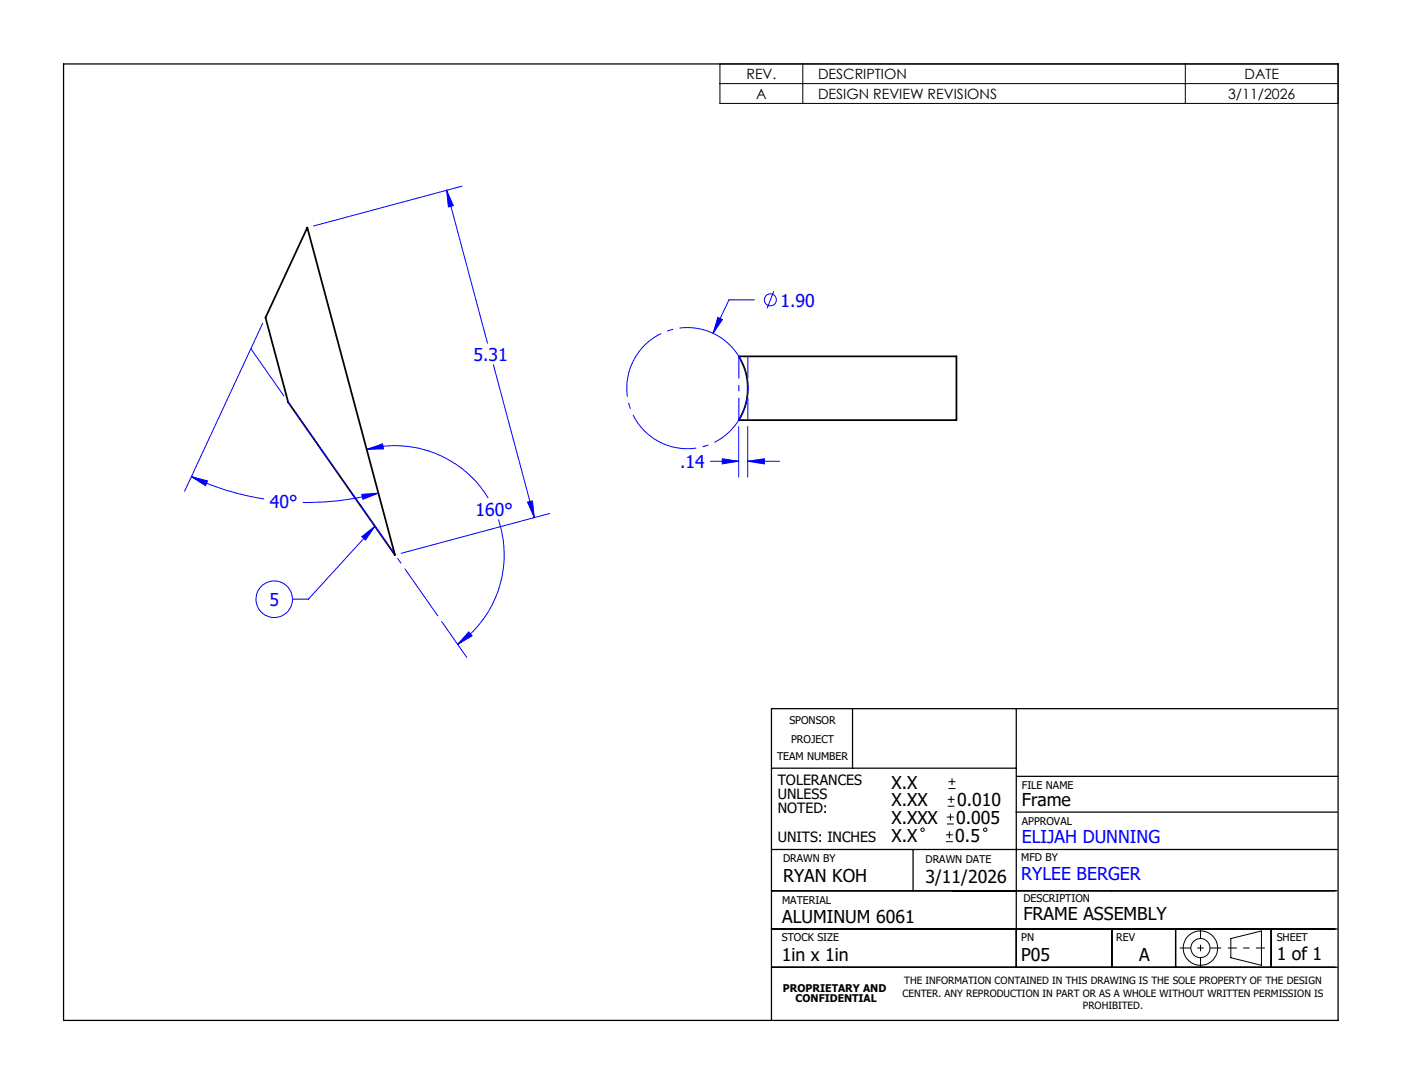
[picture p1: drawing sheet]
<svg xmlns="http://www.w3.org/2000/svg" width="279mm" height="216mm" viewBox="0 0 279 216" stroke-linecap="round" stroke-linejoin="round" font-family="sans-serif">
<path d="M61.2 45.3l17.5 65.2-21.3-30.4-4.5-16.8zM147.2 71h43.4v12.7h-43.4a12.1 12.1 0 0 0 0-12.7z" fill="none" stroke="#000" stroke-width=".35"/>
<g fill="none" stroke="#00f" stroke-width=".2">
<path d="M89 37.9l1.3 3.1-.9 .2zM89 37.9l8.2 30.5M92.1 37.1l-29.6 7.9M150.4 59.7h-5.1l-3.2 6.7M154.2 58l-1.3 3.4M52.4 64.4l-15.6 33.4M98.3 72.6l8.2 30.5M143.1 63.2l.9 .4-1.9 2.8zM38.1 94.9l3.2 .9-.3 .9zM38.1 94.9a52.3 52.3 0 0 0 14.5 4.5M72.1 98.5l3.3-.3-3.1 1.2zM73.1 89.5l3.1-1.1 .2 1z"/>
<path d="M73.1 89.5a21.7 21.7 0 0 1 24.2 9.7M75.4 98.2a56.3 56.3 0 0 1-15.1 1.9M141.6 91.9h5.6M143.9 91.4l3.3 .5-3.3 .5zM147.2 84.9v10.1M149 91.9l3.3-.5v1zM149 84.9v10.1M149 91.9h6.4M72.1 106.9l2.6-2.1-1.9 2.8zM74.7 104.8l-13.2 14.5h-3.2M99.3 103.5a21.7 21.7 0 0 1-8.1 24.8M105.1 100l1-.2 .4 3.3z"/>
<path d="M109.5 102.3l-29.6 7.9M88 123.8l5 7.2M93.4 125.9l.7 .7-2.9 1.7z"/>
<circle cx="153.5" cy="59.7" r="1.19"/>
<circle cx="54.7" cy="119.4" r="3.6"/>
</g>
<g fill="none" stroke="#000" stroke-width=".2">
<path d="M143.5 12.7h123.2v7.9h-123.2zM143.5 16.7h123.2M160 12.7v7.9M236.2 12.7v7.9M188.9 159.2h1.3M189 157.1h1.4M189 155.7h1.4M189.5 158.5v1.4M189.7 155v1.4M188.5 167.6h1.4M188.5 166.3h1.4M188.7 164.1h1.4"/>
<path d="M188.7 162.7h1.4M188.9 160.6h1.3M189.2 165.6v1.4M189.4 162.1v1.3M245.3 186.9l6.1-1.5v6.9l-6.1-1.6z"/>
<circle cx="183.8" cy="165.3" r=".34"/>
<circle cx="196.3" cy="165.3" r=".34"/>
<circle cx="239.2" cy="188.8" r="3.4"/>
<circle cx="239.2" cy="188.8" r="1.9"/>
</g>
<path d="M148.5 73.8a12.1 12.1 0 0 0-20.1-5 12.1 12.1 0 0 0 5.2 20.1 12.1 12.1 0 0 0 15.2-14.2l-.3-.9" fill="none" stroke="#00f" stroke-width=".2" stroke-dasharray="15.2 1.3 1.3 1.3" stroke-dashoffset="-1.7" stroke-linecap="butt"/>
<path d="M235.1 188.8h8.3" fill="none" stroke="#000" stroke-width=".2" stroke-dasharray="15.2 1.3 1.3 1.3" stroke-dashoffset="13" stroke-linecap="butt"/>
<path d="M239.2 185v7.6" fill="none" stroke="#000" stroke-width=".2" stroke-dasharray="15.2 1.3 1.3 1.3" stroke-dashoffset="13.3" stroke-linecap="butt"/>
<path d="M244.7 188.8h7.4" fill="none" stroke="#000" stroke-width=".2" stroke-dasharray="15.2 1.3 1.3 1.3" stroke-dashoffset="13.4" stroke-linecap="butt"/>
<path d="M50 69.5l37.3 53.2" fill="none" stroke="#00f" stroke-width=".2" stroke-dasharray="15.2 1.3 1.3 1.3" stroke-dashoffset="3.7" stroke-linecap="butt"/>
<path d="M147.2 71v12.7M149 71v12.7" fill="none" stroke="#00f" stroke-width=".2" stroke-dasharray="15.2 1.3 1.3 1.3" stroke-dashoffset="10.8" stroke-linecap="butt"/>
<g fill="none" stroke="#000" stroke-width=".25">
<path d="M12.7 12.7h254v190.5h-254zM153.7 153h48.8M169.9 141.1v11.9M202.5 141.1v51.6M202.6 154.6h64M266.5 141.1h-112.8v62.1M153.7 177.4h112.8M153.7 169.2h112.8M182 169.2v8.2M202.5 161.7h64M153.7 192.7h112.8M153.7 185h112.8"/>
<path d="M221.6 185v7.7M234.3 185v7.7M253.3 185v7.7"/>
</g>
<g fill="#00f">
<path d="M38.1 94.9l3.2 .9-.3 .9zM72.1 98.5l3.3-.3-3.1 1.2zM105.1 100l1-.2 .4 3.3zM89 37.9l1.3 3.1-.9 .2zM72.1 106.9l2.6-2.1-1.9 2.8z"/>
<path d="M93.4 125.9l.7 .7-2.9 1.7zM73.1 89.5l3.1-1.1 .2 1zM143.1 63.2l-1 3.2 1.9-2.8zM149 91.9l3.3-.5v1zM143.9 91.4l3.3 .5-3.3 .5z"/>
</g>
<g font-size="3.5" fill="#00f">
<text x="155.5" y="61.1">1.90</text>
<text x="94.3" y="71.9">5.31</text>
<text x="135.6" y="93.2">.14</text>
<text x="53.7" y="101.2">40°</text>
<text x="94.7" y="102.7">160°</text>
<text x="53.7" y="120.6">5</text>
<text x="203.6" y="168">ELIJAH DUNNING</text>
<text x="203.5" y="175.3">RYLEE BERGER</text>
</g>
<g font-size="3.5">
<text x="177.7" y="157.1">X.X</text>
<text x="177.7" y="160.6">X.XX</text>
<text x="190.7" y="160.6">0.010</text>
<text x="203.6" y="160.6">Frame</text>
<text x="177.7" y="164.1">X.XXX</text>
<text x="177.7" y="167.6">X.X</text>
<text x="190.4" y="167.6">0.5</text>
<text x="190.6" y="164.1">0.005</text>
<text x="156.1" y="175.7">RYAN KOH</text>
<text x="184.4" y="175.8">3/11/2026</text>
<text x="155.9" y="183.8">ALUMINUM 6061</text>
<text x="204" y="183.3">FRAME ASSEMBLY</text>
<text x="155.8" y="191.4">1in x 1in</text>
<text x="203.5" y="191.3">P05</text>
<text x="227" y="191.4">A</text>
<text x="254.4" y="191.3">1 of 1</text>
</g>
<g font-size="2.8">
<text x="148.8" y="15.7">REV.</text>
<text x="163" y="15.7">DESCRIPTION</text>
<text x="248" y="15.7">DATE</text>
<text x="150.7" y="19.7">A</text>
<text x="163" y="19.7">DESIGN REVIEW REVISIONS</text>
<text x="244.8" y="19.7">3/11/2026</text>
<text x="155" y="156.3">TOLERANCES</text>
<text x="155" y="159.2">UNLESS</text>
<text x="155" y="162">NOTED:</text>
<text x="155" y="167.6">UNITS: INCHES</text>
</g>
<g font-size="2.1">
<text x="157.3" y="144.2">SPONSOR</text>
<text x="157.7" y="148">PROJECT</text>
<text x="154.8" y="151.5">TEAM NUMBER</text>
<text x="203.6" y="157.1">FILE NAME</text>
<text x="203.6" y="164.4">APPROVAL</text>
<text x="156.1" y="171.7">DRAWN BY</text>
<text x="184.4" y="171.9">DRAWN DATE</text>
<text x="203.5" y="171.5">MFD BY</text>
<text x="204" y="179.6">DESCRIPTION</text>
<text x="155.9" y="180.1">MATERIAL</text>
<text x="155.8" y="187.5">STOCK SIZE</text>
<text x="203.5" y="187.4">PN</text>
<text x="222.5" y="187.4">REV</text>
<text x="254.4" y="187.4">SHEET</text>
<text x="156" y="197.5">PROPRIETARY AND</text>
<text x="158.6" y="199.6">CONFIDENTIAL</text>
</g>
<g font-size="2">
<text x="180.2" y="196">THE INFORMATION CONTAINED IN THIS DRAWING IS THE SOLE PROPERTY OF THE DESIGN</text>
<text x="179.8" y="198.5">CENTER. ANY REPRODUCTION IN PART OR AS A WHOLE WITHOUT WRITTEN PERMISSION IS</text>
<text x="215.8" y="201">PROHIBITED.</text>
</g>
</svg>
